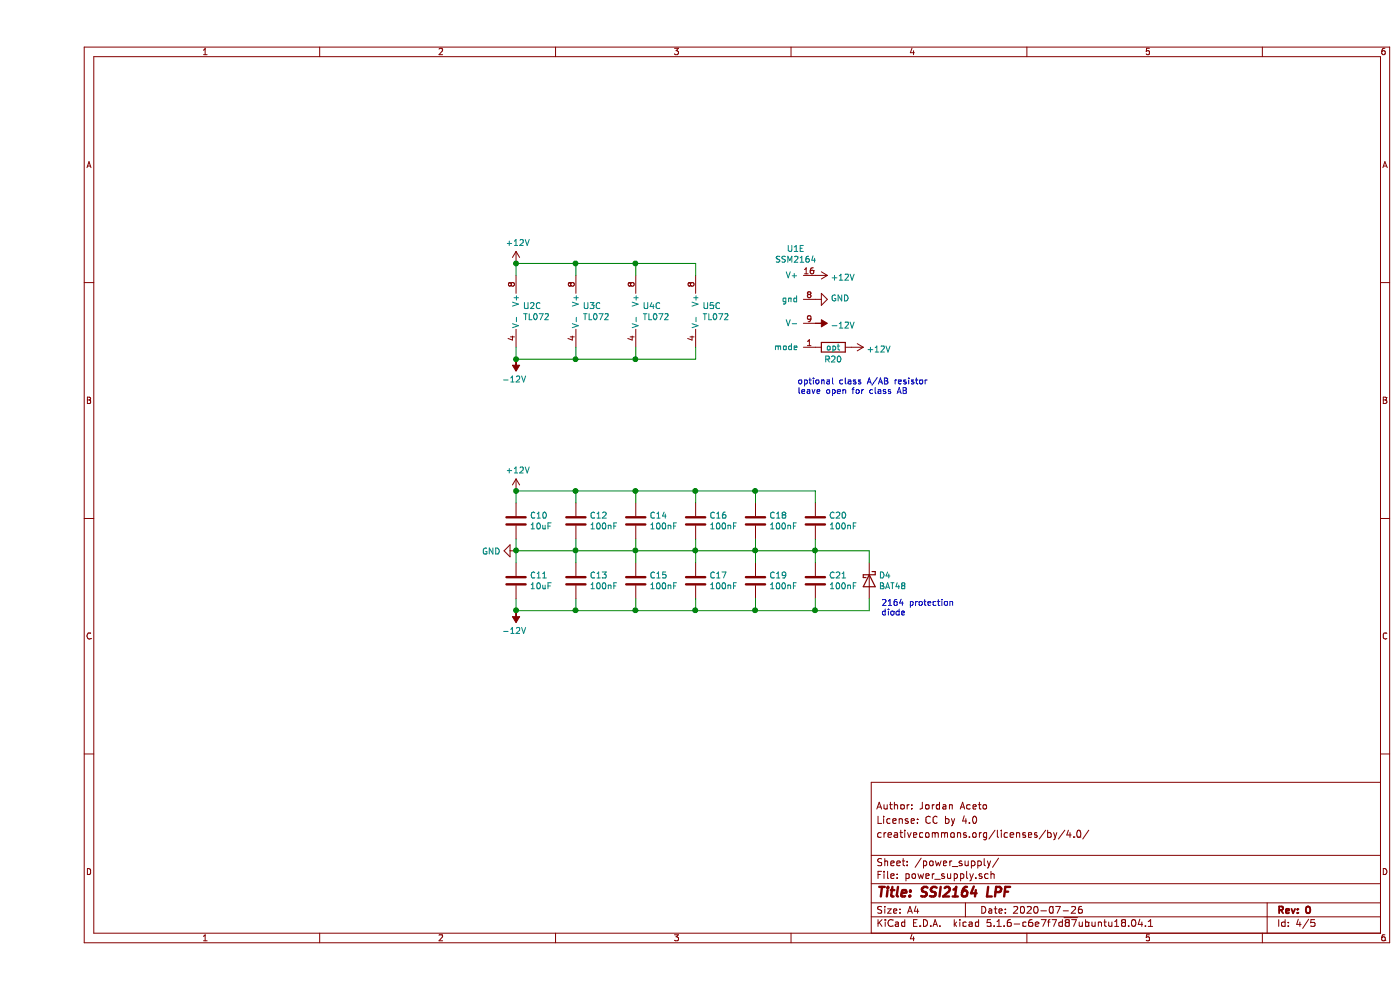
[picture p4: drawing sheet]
EESchema Schematic File Version 4
EELAYER 30 0
EELAYER END
$Descr A4 11693 8268
encoding utf-8
Sheet 4 5
Title "SSI2164 LPF"
Date "2020-07-26"
Rev "0"
Comp ""
Comment1 "creativecommons.org/licenses/by/4.0/"
Comment2 "License: CC by 4.0"
Comment3 "Author: Jordan Aceto"
Comment4 ""
$EndDescr
$Comp
L Amplifier_Operational:TL072 U2
U 3 1
P 4100 2600
F 0 "U2" H 4058 2646 50  0000 L CNN
F 1 "TL072" H 4058 2555 50  0000 L CNN
F 2 "Package_SO:SOIC-8_3.9x4.9mm_P1.27mm" H 4100 2600 50  0001 C CNN
F 3 "http://www.ti.com/lit/ds/symlink/tl071.pdf" H 4100 2600 50  0001 C CNN
	3    4100 2600
	1    0    0    -1  
$EndComp
$Comp
L Amplifier_Operational:TL072 U3
U 3 1
P 4600 2600
F 0 "U3" H 4558 2646 50  0000 L CNN
F 1 "TL072" H 4558 2555 50  0000 L CNN
F 2 "Package_SO:SOIC-8_3.9x4.9mm_P1.27mm" H 4600 2600 50  0001 C CNN
F 3 "http://www.ti.com/lit/ds/symlink/tl071.pdf" H 4600 2600 50  0001 C CNN
	3    4600 2600
	1    0    0    -1  
$EndComp
$Comp
L Amplifier_Operational:TL072 U4
U 3 1
P 5100 2600
F 0 "U4" H 5058 2646 50  0000 L CNN
F 1 "TL072" H 5058 2555 50  0000 L CNN
F 2 "Package_SO:SOIC-8_3.9x4.9mm_P1.27mm" H 5100 2600 50  0001 C CNN
F 3 "http://www.ti.com/lit/ds/symlink/tl071.pdf" H 5100 2600 50  0001 C CNN
	3    5100 2600
	1    0    0    -1  
$EndComp
$Comp
L Amplifier_Operational:TL072 U5
U 3 1
P 5600 2600
F 0 "U5" H 5558 2646 50  0000 L CNN
F 1 "TL072" H 5558 2555 50  0000 L CNN
F 2 "Package_SO:SOIC-8_3.9x4.9mm_P1.27mm" H 5600 2600 50  0001 C CNN
F 3 "http://www.ti.com/lit/ds/symlink/tl071.pdf" H 5600 2600 50  0001 C CNN
	3    5600 2600
	1    0    0    -1  
$EndComp
$Comp
L lpf_parts:SSM2164 U1
U 5 1
P 6400 2500
F 0 "U1" H 6337 2925 50  0000 C CNN
F 1 "SSM2164" H 6337 2834 50  0000 C CNN
F 2 "Package_SO:SOIC-16_3.9x9.9mm_P1.27mm" H 6500 2700 50  0001 C CNN
F 3 "" H 6500 2700 50  0001 C CNN
	5    6400 2500
	1    0    0    -1  
$EndComp
Wire Wire Line
	5500 2300 5500 2200
Wire Wire Line
	5500 2200 5000 2200
Wire Wire Line
	4000 2200 4000 2300
Wire Wire Line
	4500 2300 4500 2200
Connection ~ 4500 2200
Wire Wire Line
	4500 2200 4000 2200
Wire Wire Line
	5000 2300 5000 2200
Connection ~ 5000 2200
Wire Wire Line
	5000 2200 4500 2200
Wire Wire Line
	4000 2900 4000 3000
Wire Wire Line
	4000 3000 4500 3000
Wire Wire Line
	5500 3000 5500 2900
Wire Wire Line
	5000 2900 5000 3000
Connection ~ 5000 3000
Wire Wire Line
	5000 3000 5500 3000
Wire Wire Line
	4500 2900 4500 3000
Connection ~ 4500 3000
Wire Wire Line
	4500 3000 5000 3000
$Comp
L power:+12V #PWR0123
U 1 1
P 4000 2200
F 0 "#PWR0123" H 4000 2050 50  0001 C CNN
F 1 "+12V" H 4015 2373 50  0000 C CNN
F 2 "" H 4000 2200 50  0001 C CNN
F 3 "" H 4000 2200 50  0001 C CNN
	1    4000 2200
	1    0    0    -1  
$EndComp
Connection ~ 4000 2200
$Comp
L power:-12V #PWR0124
U 1 1
P 4000 3000
F 0 "#PWR0124" H 4000 3100 50  0001 C CNN
F 1 "-12V" H 4015 3173 50  0000 C CNN
F 2 "" H 4000 3000 50  0001 C CNN
F 3 "" H 4000 3000 50  0001 C CNN
	1    4000 3000
	-1   0    0    1   
$EndComp
Connection ~ 4000 3000
$Comp
L power:-12V #PWR0125
U 1 1
P 6500 2700
F 0 "#PWR0125" H 6500 2800 50  0001 C CNN
F 1 "-12V" V 6515 2828 50  0000 L CNN
F 2 "" H 6500 2700 50  0001 C CNN
F 3 "" H 6500 2700 50  0001 C CNN
	1    6500 2700
	0    1    1    0   
$EndComp
$Comp
L power:+12V #PWR0126
U 1 1
P 6500 2300
F 0 "#PWR0126" H 6500 2150 50  0001 C CNN
F 1 "+12V" V 6515 2428 50  0000 L CNN
F 2 "" H 6500 2300 50  0001 C CNN
F 3 "" H 6500 2300 50  0001 C CNN
	1    6500 2300
	0    1    1    0   
$EndComp
$Comp
L power:GND #PWR0127
U 1 1
P 6500 2500
F 0 "#PWR0127" H 6500 2250 50  0001 C CNN
F 1 "GND" V 6505 2372 50  0000 R CNN
F 2 "" H 6500 2500 50  0001 C CNN
F 3 "" H 6500 2500 50  0001 C CNN
	1    6500 2500
	0    -1   -1   0   
$EndComp
$Comp
L Device:R R20
U 1 1
P 6650 2900
F 0 "R20" V 6750 2900 50  0000 C CNN
F 1 "opt" V 6650 2900 50  0000 C CNN
F 2 "Resistor_SMD:R_0805_2012Metric_Pad1.15x1.40mm_HandSolder" V 6580 2900 50  0001 C CNN
F 3 "~" H 6650 2900 50  0001 C CNN
	1    6650 2900
	0    1    1    0   
$EndComp
$Comp
L power:+12V #PWR0128
U 1 1
P 6800 2900
F 0 "#PWR0128" H 6800 2750 50  0001 C CNN
F 1 "+12V" V 6815 3028 50  0000 L CNN
F 2 "" H 6800 2900 50  0001 C CNN
F 3 "" H 6800 2900 50  0001 C CNN
	1    6800 2900
	0    1    1    0   
$EndComp
$Comp
L Device:C C12
U 1 1
P 4500 4350
F 0 "C12" H 4615 4396 50  0000 L CNN
F 1 "100nF" H 4615 4305 50  0000 L CNN
F 2 "Capacitor_SMD:C_0805_2012Metric_Pad1.15x1.40mm_HandSolder" H 4538 4200 50  0001 C CNN
F 3 "~" H 4500 4350 50  0001 C CNN
	1    4500 4350
	1    0    0    -1  
$EndComp
$Comp
L Device:C C13
U 1 1
P 4500 4850
F 0 "C13" H 4615 4896 50  0000 L CNN
F 1 "100nF" H 4615 4805 50  0000 L CNN
F 2 "Capacitor_SMD:C_0805_2012Metric_Pad1.15x1.40mm_HandSolder" H 4538 4700 50  0001 C CNN
F 3 "~" H 4500 4850 50  0001 C CNN
	1    4500 4850
	1    0    0    -1  
$EndComp
$Comp
L Device:C C14
U 1 1
P 5000 4350
F 0 "C14" H 5115 4396 50  0000 L CNN
F 1 "100nF" H 5115 4305 50  0000 L CNN
F 2 "Capacitor_SMD:C_0805_2012Metric_Pad1.15x1.40mm_HandSolder" H 5038 4200 50  0001 C CNN
F 3 "~" H 5000 4350 50  0001 C CNN
	1    5000 4350
	1    0    0    -1  
$EndComp
$Comp
L Device:C C15
U 1 1
P 5000 4850
F 0 "C15" H 5115 4896 50  0000 L CNN
F 1 "100nF" H 5115 4805 50  0000 L CNN
F 2 "Capacitor_SMD:C_0805_2012Metric_Pad1.15x1.40mm_HandSolder" H 5038 4700 50  0001 C CNN
F 3 "~" H 5000 4850 50  0001 C CNN
	1    5000 4850
	1    0    0    -1  
$EndComp
$Comp
L Device:C C16
U 1 1
P 5500 4350
F 0 "C16" H 5615 4396 50  0000 L CNN
F 1 "100nF" H 5615 4305 50  0000 L CNN
F 2 "Capacitor_SMD:C_0805_2012Metric_Pad1.15x1.40mm_HandSolder" H 5538 4200 50  0001 C CNN
F 3 "~" H 5500 4350 50  0001 C CNN
	1    5500 4350
	1    0    0    -1  
$EndComp
$Comp
L Device:C C17
U 1 1
P 5500 4850
F 0 "C17" H 5615 4896 50  0000 L CNN
F 1 "100nF" H 5615 4805 50  0000 L CNN
F 2 "Capacitor_SMD:C_0805_2012Metric_Pad1.15x1.40mm_HandSolder" H 5538 4700 50  0001 C CNN
F 3 "~" H 5500 4850 50  0001 C CNN
	1    5500 4850
	1    0    0    -1  
$EndComp
$Comp
L Device:C C18
U 1 1
P 6000 4350
F 0 "C18" H 6115 4396 50  0000 L CNN
F 1 "100nF" H 6115 4305 50  0000 L CNN
F 2 "Capacitor_SMD:C_0805_2012Metric_Pad1.15x1.40mm_HandSolder" H 6038 4200 50  0001 C CNN
F 3 "~" H 6000 4350 50  0001 C CNN
	1    6000 4350
	1    0    0    -1  
$EndComp
$Comp
L Device:C C19
U 1 1
P 6000 4850
F 0 "C19" H 6115 4896 50  0000 L CNN
F 1 "100nF" H 6115 4805 50  0000 L CNN
F 2 "Capacitor_SMD:C_0805_2012Metric_Pad1.15x1.40mm_HandSolder" H 6038 4700 50  0001 C CNN
F 3 "~" H 6000 4850 50  0001 C CNN
	1    6000 4850
	1    0    0    -1  
$EndComp
$Comp
L Device:C C20
U 1 1
P 6500 4350
F 0 "C20" H 6615 4396 50  0000 L CNN
F 1 "100nF" H 6615 4305 50  0000 L CNN
F 2 "Capacitor_SMD:C_0805_2012Metric_Pad1.15x1.40mm_HandSolder" H 6538 4200 50  0001 C CNN
F 3 "~" H 6500 4350 50  0001 C CNN
	1    6500 4350
	1    0    0    -1  
$EndComp
$Comp
L Device:C C21
U 1 1
P 6500 4850
F 0 "C21" H 6615 4896 50  0000 L CNN
F 1 "100nF" H 6615 4805 50  0000 L CNN
F 2 "Capacitor_SMD:C_0805_2012Metric_Pad1.15x1.40mm_HandSolder" H 6538 4700 50  0001 C CNN
F 3 "~" H 6500 4850 50  0001 C CNN
	1    6500 4850
	1    0    0    -1  
$EndComp
$Comp
L Device:C C10
U 1 1
P 4000 4350
F 0 "C10" H 4115 4396 50  0000 L CNN
F 1 "10uF" H 4115 4305 50  0000 L CNN
F 2 "Capacitor_SMD:C_0805_2012Metric_Pad1.15x1.40mm_HandSolder" H 4038 4200 50  0001 C CNN
F 3 "~" H 4000 4350 50  0001 C CNN
	1    4000 4350
	1    0    0    -1  
$EndComp
$Comp
L Device:C C11
U 1 1
P 4000 4850
F 0 "C11" H 4115 4896 50  0000 L CNN
F 1 "10uF" H 4115 4805 50  0000 L CNN
F 2 "Capacitor_SMD:C_0805_2012Metric_Pad1.15x1.40mm_HandSolder" H 4038 4700 50  0001 C CNN
F 3 "~" H 4000 4850 50  0001 C CNN
	1    4000 4850
	1    0    0    -1  
$EndComp
Wire Wire Line
	6500 4200 6500 4100
Wire Wire Line
	6500 4100 6000 4100
Wire Wire Line
	4000 4100 4000 4200
Wire Wire Line
	4500 4200 4500 4100
Connection ~ 4500 4100
Wire Wire Line
	4500 4100 4000 4100
Wire Wire Line
	5000 4200 5000 4100
Connection ~ 5000 4100
Wire Wire Line
	5000 4100 4500 4100
Wire Wire Line
	5500 4200 5500 4100
Connection ~ 5500 4100
Wire Wire Line
	5500 4100 5000 4100
Wire Wire Line
	6000 4200 6000 4100
Connection ~ 6000 4100
Wire Wire Line
	6000 4100 5500 4100
Wire Wire Line
	6500 4500 6500 4600
Wire Wire Line
	6500 4600 6000 4600
Wire Wire Line
	4000 4600 4000 4500
Connection ~ 6500 4600
Wire Wire Line
	6500 4600 6500 4700
Wire Wire Line
	4000 4600 4000 4700
Connection ~ 4000 4600
Wire Wire Line
	4500 4600 4500 4500
Connection ~ 4500 4600
Wire Wire Line
	4500 4600 4000 4600
Wire Wire Line
	4500 4600 4500 4700
Wire Wire Line
	5000 4500 5000 4600
Connection ~ 5000 4600
Wire Wire Line
	5000 4600 4500 4600
Wire Wire Line
	5000 4600 5000 4700
Wire Wire Line
	5500 4500 5500 4600
Connection ~ 5500 4600
Wire Wire Line
	5500 4600 5000 4600
Wire Wire Line
	5500 4600 5500 4700
Wire Wire Line
	6000 4500 6000 4600
Connection ~ 6000 4600
Wire Wire Line
	6000 4600 5500 4600
Wire Wire Line
	6000 4600 6000 4700
Wire Wire Line
	6500 5000 6500 5100
Wire Wire Line
	6500 5100 6000 5100
Wire Wire Line
	4000 5100 4000 5000
Wire Wire Line
	4500 5000 4500 5100
Connection ~ 4500 5100
Wire Wire Line
	4500 5100 4000 5100
Wire Wire Line
	5000 5000 5000 5100
Connection ~ 5000 5100
Wire Wire Line
	5000 5100 4500 5100
Wire Wire Line
	5500 5000 5500 5100
Connection ~ 5500 5100
Wire Wire Line
	5500 5100 5000 5100
Wire Wire Line
	6000 5000 6000 5100
Connection ~ 6000 5100
Wire Wire Line
	6000 5100 5500 5100
$Comp
L power:-12V #PWR0129
U 1 1
P 4000 5100
F 0 "#PWR0129" H 4000 5200 50  0001 C CNN
F 1 "-12V" H 4015 5273 50  0000 C CNN
F 2 "" H 4000 5100 50  0001 C CNN
F 3 "" H 4000 5100 50  0001 C CNN
	1    4000 5100
	-1   0    0    1   
$EndComp
Connection ~ 4000 5100
$Comp
L power:+12V #PWR0130
U 1 1
P 4000 4100
F 0 "#PWR0130" H 4000 3950 50  0001 C CNN
F 1 "+12V" H 4015 4273 50  0000 C CNN
F 2 "" H 4000 4100 50  0001 C CNN
F 3 "" H 4000 4100 50  0001 C CNN
	1    4000 4100
	1    0    0    -1  
$EndComp
Connection ~ 4000 4100
$Comp
L power:GND #PWR0131
U 1 1
P 4000 4600
F 0 "#PWR0131" H 4000 4350 50  0001 C CNN
F 1 "GND" V 4005 4472 50  0000 R CNN
F 2 "" H 4000 4600 50  0001 C CNN
F 3 "" H 4000 4600 50  0001 C CNN
	1    4000 4600
	0    1    1    0   
$EndComp
$Comp
L Device:D_Schottky D4
U 1 1
P 6950 4850
F 0 "D4" V 6904 4930 50  0000 L CNN
F 1 "BAT48" V 6995 4930 50  0000 L CNN
F 2 "Diode_SMD:D_SOD-123" H 6950 4850 50  0001 C CNN
F 3 "~" H 6950 4850 50  0001 C CNN
	1    6950 4850
	0    1    1    0   
$EndComp
Wire Wire Line
	6950 4700 6950 4600
Wire Wire Line
	6950 4600 6500 4600
Wire Wire Line
	6950 5000 6950 5100
Wire Wire Line
	6950 5100 6500 5100
Connection ~ 6500 5100
Text Notes 7050 5150 0    50   ~ 0
2164 protection \ndiode
Text Notes 6350 3300 0    50   ~ 0
optional class A/AB resistor\nleave open for class AB
$EndSCHEMATC
